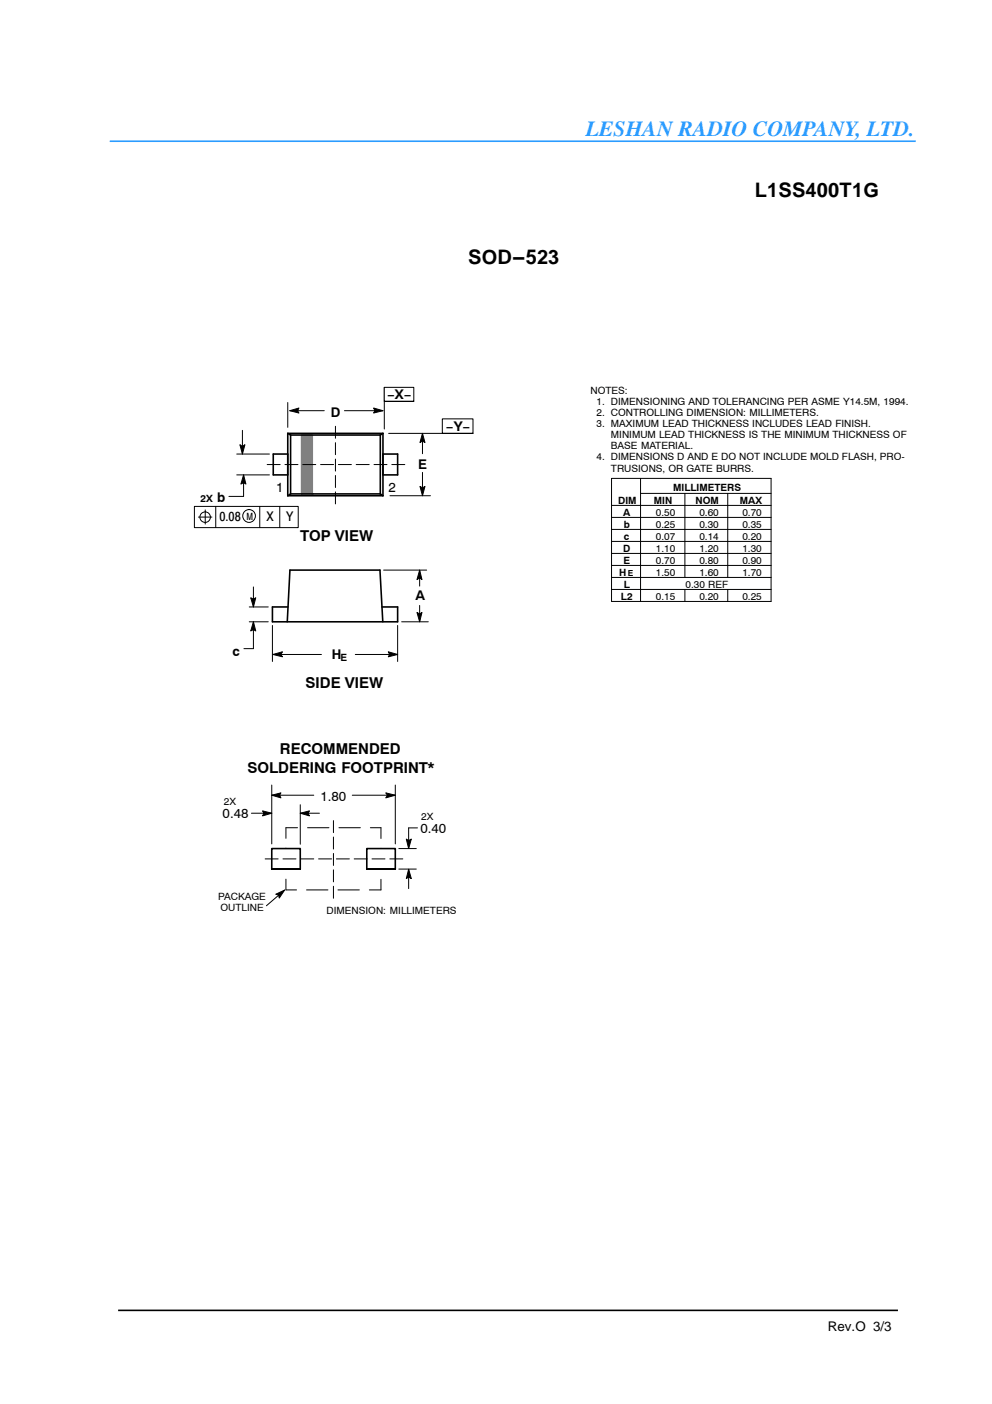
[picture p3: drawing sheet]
<svg xmlns="http://www.w3.org/2000/svg" width="210mm" height="297mm" viewBox="0 0 210 297" stroke-linecap="round" stroke-linejoin="round" font-family="sans-serif">
<g fill="none" stroke="#000" stroke-width=".34">
<path d="M60.9 91.7h20.1M60.9 91.7v13.2M60.9 96.1h-3.1v4.4h3.1M60.9 91.7l.6 .3M61.5 92h19M61.5 92v12.5M80.5 92v12.5M81 91.7v13.2M81 96.1h3.1v4.4h-3.1M81 91.7l-.5 .3M60.9 104.9h20.1M61.5 104.5h19"/>
<path d="M61.5 104.5l-.6 .4M80.5 104.5l.5 .4M60.8 131.6l.5-11h19.1l.6 11M60.9 128.4h-3.3v3.2h26.5v-3.2h-3.3M25 277.2h165"/>
</g>
<path d="M23.2 29.9h170.6" fill="none" stroke="#2b9cff" stroke-width=".34"/>
<g fill="none" stroke="#000" stroke-width=".21">
<path d="M60.9 85.2v5.2M61.3 86.9l2-.6-.3 .6 .3 .5zM61.3 86.9h7.3M72.9 86.9h8.1M79.1 86.3l1.9 .6-1.9 .5 .2-.5zM81.3 82v8.8M82.2 91.7h11.4M89.4 91.7l.5 1.9-.5-.3-.5 .3zM89.4 91.7v4.3M89.4 99.9v5M82.5 104.9h8.6M88.9 102.9l.5 .3 .5-.3-.5 2z"/>
<path d="M129.4 106.9v-5.7h33.8v5.7h-33.8v20.3h33.8v-2.4M135.5 104.4h27.7M135.5 101.2v8.3M135.5 109.5v2.5M135.5 112.1v2.4M135.5 114.6v2.5M135.5 117.2v2.4M135.5 119.7v2.5M144.9 104.4v17.8M154 104.4v17.8M163.2 114.6v2.5h-33.8M163.2 107v2.5h-33.8"/>
<path d="M163.2 109.5v2.5h-33.8M163.2 112.1v2.4h-33.8M163.2 117.2v2.4h-33.8M163.2 119.7v2.5h-33.8M85 131.6h5.6M135.5 122.2v2.5M135.5 124.8v2.4M144.9 124.7v2.5M154 124.7v2.5M163.2 122.2v2.5h-33.8"/>
</g>
<path d="M63.8 92v12.5h2.3v-12.5z" fill-rule="evenodd" fill="#808080" stroke="#808080" stroke-width=".34"/>
<g fill="#000">
<path d="M61.3 86.9l2-.6-.3 .6 .3 .5z" fill-rule="evenodd"/>
<path d="M79.1 86.3l1.9 .6-1.9 .5 .2-.5z" fill-rule="evenodd"/>
<path d="M89.4 91.7l.5 1.9-.5-.3-.5 .3z" fill-rule="evenodd"/>
<path d="M88.9 102.9l.5 .3 .5-.3-.5 2z" fill-rule="evenodd"/>
</g>
<path d="M81.3 82h6.3v2.9h-6.3z" fill="#fff"/>
<path d="M81.3 84.9h6.3v-2.9h-6.3v2.9h6.3" fill="none" stroke="#000" stroke-width=".21"/>
<path d="M93.6 88.6h6.5v3.1h-6.5z" fill="#fff"/>
<g fill="none" stroke="#000" stroke-width=".21">
<path d="M50.1 96.1h6.9M50.8 94.1l.5 .3 .5-.3-.5 2zM51.3 91.1v5M93.6 91.7h6.5v-3.1h-6.5v3.1h6.5M41.1 107.1h22v4.5h-22zM42 109.4h2.8M43.4 107.9v3M45.6 107.1v4.5M50.1 100.5h6.9M51.5 100.5l.5 1.9-.5-.3-.5 .3zM51.5 100.5v4.5h-3.1M55 107.1v4.5"/>
<path d="M59.2 107.1v4.5M52.7 131.6h4.1M52.7 128.4h4.1M53.1 126.5l.5 .3 .5-.3-.5 1.9zM53.6 131.6l.5 1.9-.5-.3-.5 .3zM53.6 124.2v4.2M53.6 131.6v5.6h-2M57.6 132.3v7.6M57.7 138.5l2.1-.6-.4 .6 .4 .5zM57.7 138.5h10.3M75.2 138.5h8.9M81.2 120.6h9.1"/>
<path d="M82.2 137.9l1.9 .6-1.9 .5 .2-.5zM84.1 132.3v7.6M88.2 129.6l.6 .3 .5-.3-.5 2zM88.8 120.6l.5 2-.5-.3-.6 .3zM88.8 120.6v3.4M88.8 128.1v3.5M57.5 168.2l1.9-.5-.2 .5 .2 .6zM57.5 166.1v12.4M57.5 168.2h8.9M74.5 168.2h9.1M81.6 167.7l2 .5-2 .6 .4-.6z"/>
<circle cx="43.4" cy="109.4" r="1.11"/>
<circle cx="52.7" cy="109.2" r="1.34"/>
</g>
<g fill="#000">
<path d="M50.8 94.1l.5 .3 .5-.3-.5 2z" fill-rule="evenodd"/>
<path d="M51.5 100.5l.5 1.9-.5-.3-.5 .3z" fill-rule="evenodd"/>
<path d="M53.6 131.6l.5 1.9-.5-.3-.5 .3z" fill-rule="evenodd"/>
<path d="M53.1 126.5l.5 .3 .5-.3-.5 1.9z" fill-rule="evenodd"/>
<path d="M57.7 138.5l2.1-.6-.4 .6 .4 .5z" fill-rule="evenodd"/>
<path d="M82.2 137.9l1.9 .6-1.9 .5 .2-.5z" fill-rule="evenodd"/>
<path d="M88.8 120.6l.5 2-.5-.3-.6 .3z" fill-rule="evenodd"/>
<path d="M88.2 129.6l.6 .3 .5-.3-.5 2z" fill-rule="evenodd"/>
<path d="M57.5 168.2l1.9-.5-.2 .5 .2 .6z" fill-rule="evenodd"/>
<path d="M81.6 167.7l2 .5-2 .6 .4-.6z" fill-rule="evenodd"/>
</g>
<path d="M85.7 98.3h-29.4" fill="none" stroke="#000" stroke-width=".21" stroke-dasharray="2.8 1"/>
<path d="M71 106.6v-16.7" fill="none" stroke="#000" stroke-width=".21" stroke-dasharray="2.5 .9"/>
<path d="M60.5 175.1v13.2M80.6 188.3v-13.2" fill="none" stroke="#000" stroke-width=".21" stroke-dasharray="4.5 2.1" stroke-dashoffset="2.2"/>
<path d="M80.6 175.1h-20.1M60.5 188.3h20.1" fill="none" stroke="#000" stroke-width=".21" stroke-dasharray="4.5 2.1" stroke-dashoffset="2.3"/>
<path d="M57.5 179.5h6v4.4h-6z" fill="#fff"/>
<path d="M57.5 183.9h6v-4.4h-6v4.4h6" fill="none" stroke="#000" stroke-width=".34"/>
<path d="M77.6 179.5h6v4.4h-6z" fill="#fff"/>
<path d="M77.6 183.9h6v-4.4h-6v4.4h6" fill="none" stroke="#000" stroke-width=".34"/>
<path d="M85.2 181.7h-29.4" fill="none" stroke="#000" stroke-width=".21" stroke-dasharray="2.8 1"/>
<path d="M70.6 190v-16.7" fill="none" stroke="#000" stroke-width=".21" stroke-dasharray="2.5 .9"/>
<g fill="none" stroke="#000" stroke-width=".21">
<path d="M53.2 172h4.3M55.6 171.6l1.9 .4-1.9 .6 .2-.6zM63.5 172l2-.4-.3 .4 .3 .6zM63.5 172h4.1M63.5 170.3v8.3M83.6 166.1v12.4M84.4 179.5h3.7M86 177.5l.5 .3 .5-.3-.5 2zM88.3 175.2h-1.8v4.3M58.3 189.2l1.9-.9-1.1 1.7-.2-.6zM60.2 188.3l-3.8 3.3M84.4 183.9h3.7"/>
<path d="M86.5 183.9l.5 2-.5-.3-.5 .3zM86.5 183.9v4.1"/>
</g>
<g fill="#000">
<path d="M55.6 171.6l1.9 .4-1.9 .6 .2-.6z" fill-rule="evenodd"/>
<path d="M63.5 172l2-.4-.3 .4 .3 .6z" fill-rule="evenodd"/>
<path d="M86 177.5l.5 .3 .5-.3-.5 2z" fill-rule="evenodd"/>
<path d="M58.3 189.2l1.9-.9-1.1 1.7-.2-.6z" fill-rule="evenodd"/>
<path d="M86.5 183.9l.5 2-.5-.3-.5 .3z" fill-rule="evenodd"/>
</g>
<text font-size="4.6" fill="#2b9cff" x="124" y="28.8">LESHAN RADIO COMPANY, LTD.</text>
<g font-size="4.2">
<text x="159.7" y="41.7">L1SS400T1G</text>
<text x="99.1" y="55.9">SOD-523</text>
</g>
<g font-size="3.2">
<text x="63.5" y="114.4">TOP VIEW</text>
<text x="64.7" y="145.5">SIDE VIEW</text>
<text x="59.2" y="159.5">RECOMMENDED</text>
<text x="52.4" y="163.6">SOLDERING FOOTPRINT*</text>
</g>
<g font-size="2.8">
<text x="70" y="88.2">D</text>
<text x="81.9" y="84.4">−X−</text>
<text x="94.3" y="91.2">−Y−</text>
<text x="88.4" y="99.3">E</text>
<text x="45.9" y="106.2">b</text>
<text x="58.4" y="104">1</text>
<text x="82.2" y="104">2</text>
<text x="46.5" y="110.3">0.08</text>
<text x="56.4" y="110.3">X</text>
<text x="60.6" y="110.3">Y</text>
<text x="87.9" y="127">A</text>
<text x="49.2" y="138.7">c</text>
<text x="70.2" y="139.3">H</text>
<text x="47.1" y="173">0.48</text>
<text x="67.8" y="169.4">1.80</text>
<text x="89" y="176.3">0.40</text>
<text x="175.2" y="281.6">Rev.O 3/3</text>
</g>
<g font-size="2.1">
<text x="124.9" y="83.3">NOTES:</text>
<text x="126.2" y="85.6">1. DIMENSIONING AND TOLERANCING PER ASME Y14.5M, 1994.</text>
<text x="126.2" y="88">2. CONTROLLING DIMENSION: MILLIMETERS.</text>
<text x="126.2" y="90.3">3. MAXIMUM LEAD THICKNESS INCLUDES LEAD FINISH.</text>
<text x="129.3" y="92.7">MINIMUM LEAD THICKNESS IS THE MINIMUM THICKNESS OF</text>
<text x="129.3" y="95.1">BASE MATERIAL.</text>
<text x="126.2" y="97.4">4. DIMENSIONS D AND E DO NOT INCLUDE MOLD FLASH, PRO-</text>
<text x="129.3" y="99.8">TRUSIONS, OR GATE BURRS.</text>
<text x="42.4" y="106.2">2X</text>
<text x="130.8" y="106.6">DIM</text>
<text x="138.4" y="106.6">MIN</text>
<text x="142.5" y="103.9">MILLIMETERS</text>
<text x="147.2" y="106.6">NOM</text>
<text x="156.6" y="106.6">MAX</text>
<text x="52.1" y="109.9">M</text>
<text x="131.8" y="109.1">A</text>
<text x="132" y="111.6">b</text>
<text x="138.8" y="109.1">0.50</text>
<text x="138.8" y="111.6">0.25</text>
<text x="148" y="109.1">0.60</text>
<text x="148" y="111.6">0.30</text>
<text x="157.1" y="109.1">0.70</text>
<text x="157.1" y="111.6">0.35</text>
<text x="131.8" y="116.7">D</text>
<text x="131.9" y="119.3">E</text>
<text x="132" y="114.2">c</text>
<text x="138.8" y="116.7">1.10</text>
<text x="138.8" y="119.3">0.70</text>
<text x="138.8" y="114.2">0.07</text>
<text x="148" y="116.7">1.20</text>
<text x="148" y="119.3">0.80</text>
<text x="148" y="114.2">0.14</text>
<text x="157.1" y="116.7">1.30</text>
<text x="157.1" y="119.3">0.90</text>
<text x="157.1" y="114.2">0.20</text>
<text x="131" y="121.8">H</text>
<text x="132" y="124.3">L</text>
<text x="138.8" y="121.8">1.50</text>
<text x="145.1" y="124.3">0.30 REF</text>
<text x="148" y="121.8">1.60</text>
<text x="157.1" y="121.8">1.70</text>
<text x="131.4" y="126.9">L2</text>
<text x="138.8" y="126.9">0.15</text>
<text x="148" y="126.9">0.20</text>
<text x="157.1" y="126.9">0.25</text>
<text x="72.1" y="139.9">E</text>
<text x="47.3" y="170.3">2X</text>
<text x="89.1" y="173.5">2X</text>
<text x="46.2" y="190.5">PACKAGE</text>
<text x="46.6" y="192.7">OUTLINE</text>
<text x="69.1" y="193.4">DIMENSION: MILLIMETERS</text>
</g>
<text font-size="1.8" x="132.9" y="121.8">E</text>
</svg>
